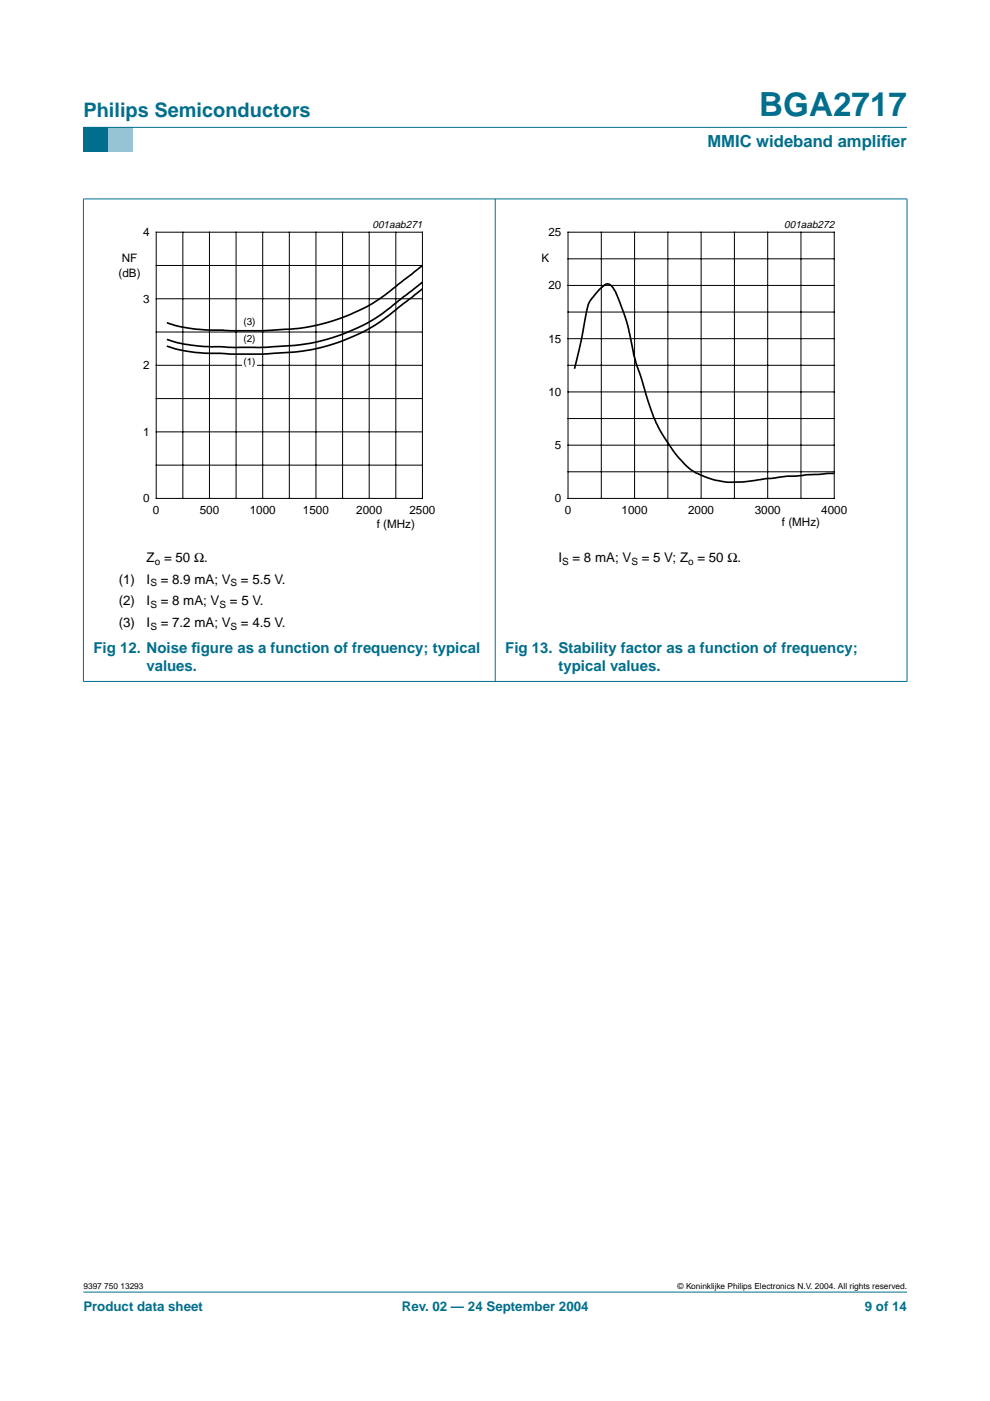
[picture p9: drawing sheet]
<svg xmlns="http://www.w3.org/2000/svg" width="210mm" height="297mm" viewBox="0 0 210 297" stroke-linecap="round" stroke-linejoin="round" font-family="sans-serif">
<path d="M17.7 273.9h174.6z" fill="#006e8c" stroke="#006e8c" stroke-width=".21"/>
<path d="M17.7 27h5.3v5.3h-5.3z" fill-rule="evenodd" fill="#006e8c"/>
<path d="M23 27h5.3v5.3h-5.3z" fill-rule="evenodd" fill="#96c4d6"/>
<g fill="#006e8c" stroke="#006e8c" stroke-width=".21">
<path d="M17.7 27h174.6z"/>
<path d="M17.7 42.2v102.2z"/>
<path d="M105 42.1v102.4z"/>
<path d="M192.3 42.2v102.2z"/>
<path d="M17.6 42.2h174.8z"/>
<path d="M17.6 144.5h174.8z"/>
</g>
<path d="M20.4 46.4h81.9v66.3h-81.9z" fill="none" stroke="#fff" stroke-width=".21"/>
<g fill="none" stroke="#000" stroke-width=".21">
<path d="M33.1 49.2h56.5v56.5h-56.5zM33.1 56.3h56.5M38.8 49.2v56.5M44.4 49.2v56.5M50.1 49.2v56.5M55.7 49.2v56.5M61.3 49.2v56.5M67 49.2v56.5M72.6 49.2v56.5M78.3 49.2v56.5M83.9 49.2v56.5M33.1 77.5h56.5"/>
<path d="M33.1 70.4h56.5M33.1 63.3h56.5M33.1 98.6h56.5M33.1 91.6h56.5M33.1 84.5h56.5"/>
</g>
<path d="M89.6 56.3l-4.5 3.5a39.8 39.8 0 0 1-24.9 10 82.7 82.7 0 0 1-12.4 .3l-6.7-.4a23.1 23.1 0 0 1-5.7-1.3M89.6 59.8l-4 3.1a39.1 39.1 0 0 1-16.4 9.1l-3.3 .8-3.4 .4-7.4 .5-7.3-.1a36.9 36.9 0 0 1-12.4-1.6M89.6 61.2l-4 3.1a40.9 40.9 0 0 1-27.6 10.6l-2.3 .2-7.9-.1a45.3 45.3 0 0 1-9-.7l-3.4-.9" fill="none" stroke="#000" stroke-width=".35"/>
<path d="M51.3 75.3h3.1v2.9h-3.1z" fill="#fff"/>
<path d="M107.7 46.4h81.9v66.3h-81.9z" fill="none" stroke="#fff" stroke-width=".21"/>
<g fill="none" stroke="#000" stroke-width=".21">
<path d="M120.4 49.2h56.5v56.5h-56.5zM120.4 54.9h56.5M127.5 49.2v56.5M134.5 49.2v56.5M141.6 49.2v56.5M148.7 49.2v56.5M155.7 49.2v56.5M162.8 49.2v56.5M169.8 49.2v56.5M120.4 66.2h56.5M120.4 77.5h56.5M120.4 60.5h56.5"/>
<path d="M120.4 71.8h56.5M120.4 88.7h56.5M120.4 83.1h56.5M120.4 94.4h56.5M120.4 100h56.5"/>
</g>
<path d="M121.8 78.2l1.4-6.1 1.1-5.8a6.4 6.4 0 0 1 2.1-4.2l1.4-1.4a1.2 1.2 0 0 1 1.2-.5 1.2 1.2 0 0 1 1 .8 21.6 21.6 0 0 1 2.2 5.3l1 3.2 1.2 6 3 9.4a22.2 22.2 0 0 0 1.9 5.1l1 2 3 4.4a13.3 13.3 0 0 0 9.6 5.6 29.3 29.3 0 0 0 9.9-.6l4.2-.4 9.9-.6" fill="none" stroke="#000" stroke-width=".35"/>
<text font-size="7.1" fill="#006e8c" x="160.9" y="24.7">BGA2717</text>
<text font-size="4.2" fill="#006e8c" x="17.7" y="24.9">Philips Semiconductors</text>
<g font-size="3.5" fill="#006e8c">
<text x="150" y="31.1">MMIC wideband amplif</text>
<text x="186.8" y="31.1">ier</text>
</g>
<g font-size="3.2" fill="#006e8c">
<text x="19.8" y="138.5">Fig 12. Noise f</text>
<text x="31.1" y="142.4">values.</text>
<text x="40.6" y="138.5">igure as a function of frequency; typical</text>
<text x="107.1" y="138.5">Fig 13. Stability factor as a function of frequency;</text>
<text x="118.4" y="142.4">typical values.</text>
</g>
<g font-size="2.8">
<text x="31.1" y="119.2">Z = 50 Ω.</text>
<text x="118.4" y="119.2">I</text>
<text x="121.4" y="119.2">= 8 mA; V</text>
<text x="136.1" y="119.2">= 5 V; Z = 50 Ω.</text>
<text x="25.2" y="123.8">(1)</text>
<text x="31.1" y="123.8">I</text>
<text x="34.1" y="123.8">= 8.9 mA; V</text>
<text x="51.1" y="123.8">= 5.5 V.</text>
<text x="25.2" y="128.4">(2)</text>
<text x="31.1" y="128.4">I</text>
<text x="34.1" y="128.4">= 8 mA; V</text>
<text x="48.7" y="128.4">= 5 V.</text>
<text x="25.2" y="133">(3)</text>
<text x="31.1" y="133">I</text>
<text x="34.1" y="133">= 7.2 mA; V</text>
<text x="51.1" y="133">= 4.5 V.</text>
</g>
<g font-size="2.8" fill="#006e8c">
<text x="17.7" y="278">Product data sheet</text>
<text x="85.2" y="278">Rev. 02 — 24 September 2004</text>
<text x="183.4" y="278">9 of 14</text>
</g>
<g font-size="2.5">
<text x="30.3" y="50.1">4</text>
<text x="116.3" y="50.1">25</text>
<text x="25.1" y="58.6">(dB)</text>
<text x="25.8" y="55.6">NF</text>
<text x="114.8" y="55.5">K</text>
<text x="30.3" y="64.2">3</text>
<text x="116.3" y="61.4">20</text>
<text x="116.3" y="72.7">15</text>
<text x="30.3" y="78.3">2</text>
<text x="116.3" y="83.9">10</text>
<text x="30.3" y="92.4">1</text>
<text x="117.7" y="95.2">5</text>
<text x="30.3" y="106.5">0</text>
<text x="117.7" y="106.5">0</text>
<text x="32.4" y="109.1">0</text>
<text x="42.4" y="109.1">500</text>
<text x="53" y="109.1">1000</text>
<text x="64.2" y="109.1">1500</text>
<text x="75.5" y="109.1">2000</text>
<text x="79.9" y="112">f (MHz)</text>
<text x="86.8" y="109.1">2500</text>
<text x="119.7" y="109.1">0</text>
<text x="131.8" y="109.1">1000</text>
<text x="145.9" y="109.1">2000</text>
<text x="160" y="109.1">3000</text>
<text x="165.8" y="111.6">f (MHz)</text>
<text x="174.1" y="109.1">4000</text>
</g>
<g font-size="2.2">
<text x="79" y="48.4">001aab271</text>
<text x="166.3" y="48.4">001aab272</text>
</g>
<g font-size="2.1">
<text x="51.6" y="68.9">(3)</text>
<text x="51.6" y="77.3">(1)</text>
<text x="51.6" y="72.6">(2)</text>
<text x="32.8" y="119.7">o</text>
<text x="119.2" y="119.7">S</text>
<text x="133.9" y="119.7">S</text>
<text x="145.9" y="119.7">o</text>
<text x="31.9" y="124.3">S</text>
<text x="48.9" y="124.3">S</text>
<text x="31.9" y="128.9">S</text>
<text x="46.5" y="128.9">S</text>
<text x="31.9" y="133.5">S</text>
<text x="48.9" y="133.5">S</text>
</g>
<g font-size="1.8">
<text x="17.7" y="273.4">9397 750 13293</text>
<text x="143.7" y="273.4">© Koninklijke Philips Electronics N.V. 2004. All rights reserved.</text>
</g>
</svg>
